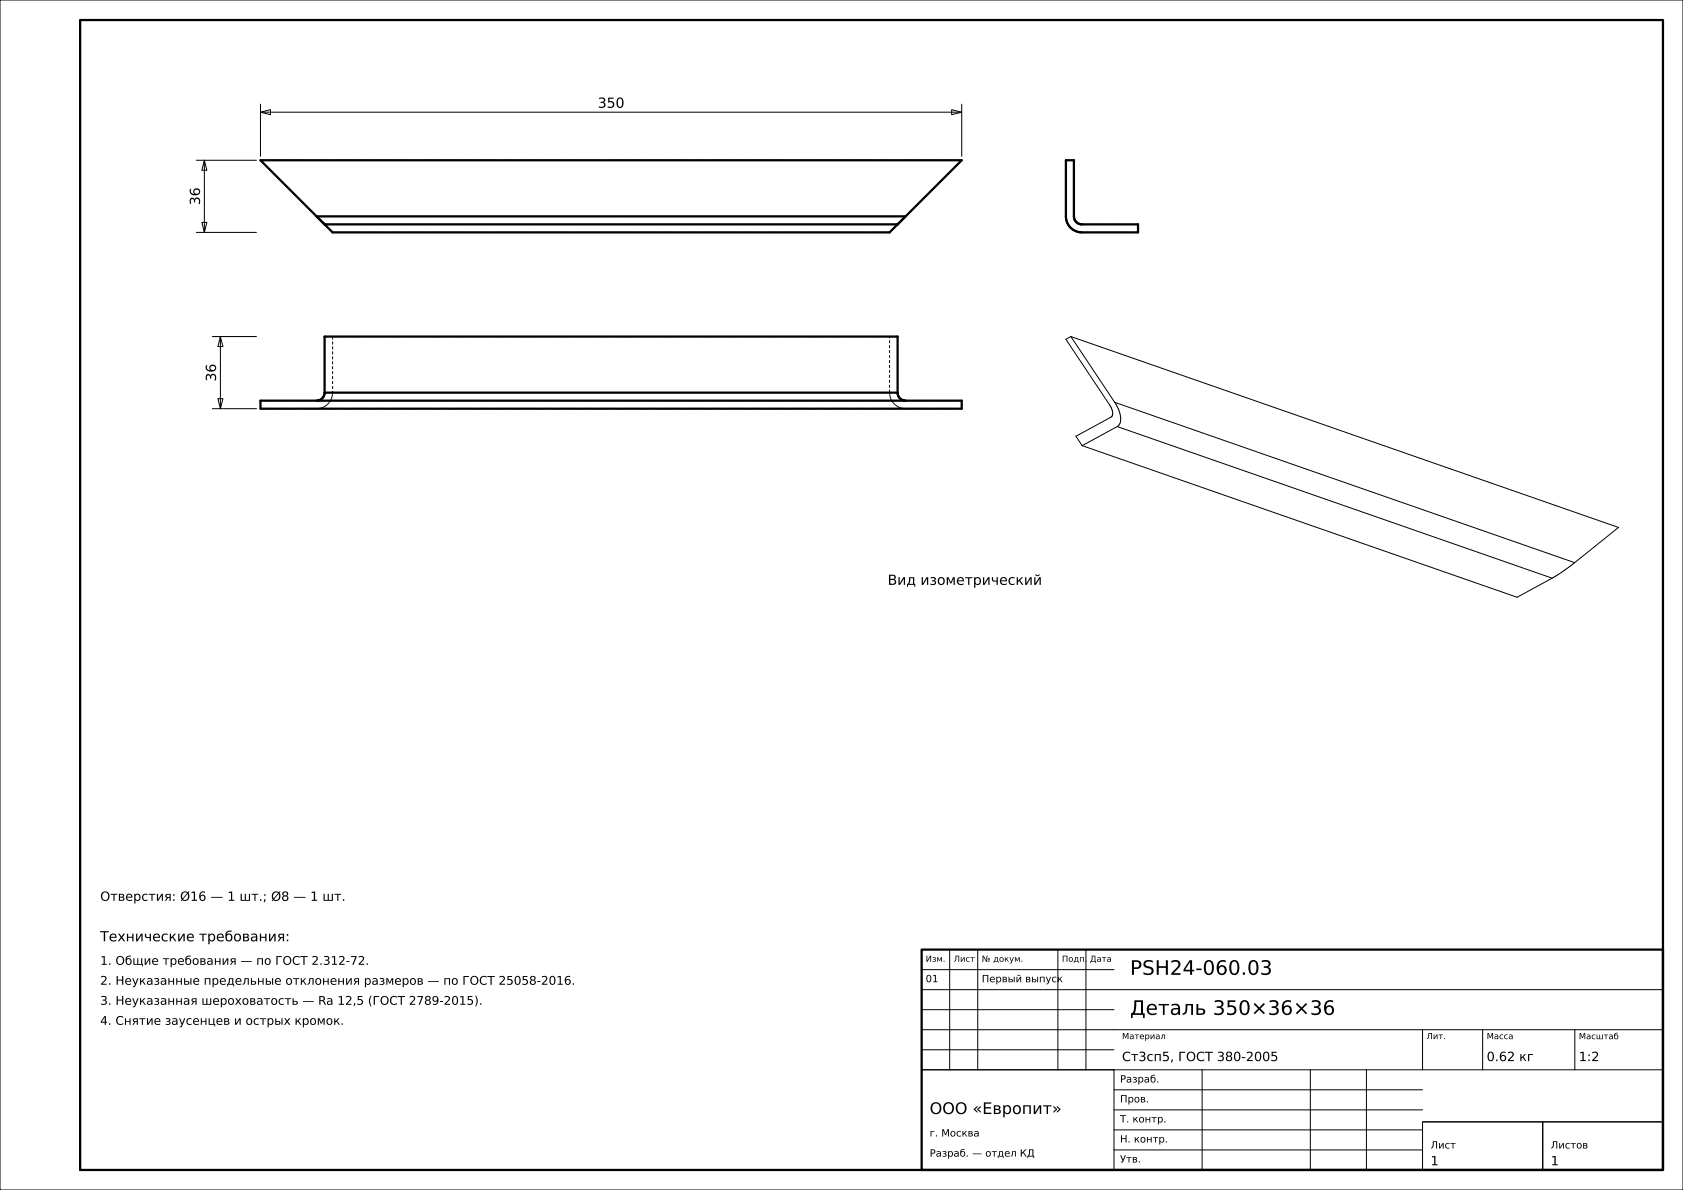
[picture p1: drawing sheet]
<svg xmlns="http://www.w3.org/2000/svg" width="420mm" height="297mm" viewBox="0 0 420 297" stroke-linecap="round" stroke-linejoin="round" font-family="sans-serif">
<g fill="none" stroke="#000" stroke-width=".25">
<path d="M0 0h420v297h-420zM49 40h15M51 40l.6 2.5h-1.2zM51 40v18M65 28l2.5-.6v1.2zM65 26v13M65 28h175M237.5 27.4l2.5 .6-2.5 .6zM240 26v13M49 58h15M50.4 55.5h1.2l-.6 2.5zM53 84h11"/>
<path d="M54.4 99.5h1.2l-.6 2.5zM55 84l.6 2.5h-1.2zM55 84v18M267.2 84l136.7 47.6-10.9 8.8M267.2 84l-1.2 .7 11.4 17.2a1.78 1.78 0 0 1-.2 2.2l-8.7 4.8 1.6 2.3M267.2 84l11 16.4M53 102h11M270.1 111.2l108.5 37.9 8.7-4.8M278.2 100.4a5.6 5.6 0 0 1 1.1 5.6l-.5 .5M278.2 100.4l114.8 40M278.8 106.5l-8.7 4.7M278.8 106.5l108.5 37.8"/>
<path d="M393 140.4l-5.7 3.9M237 237v30M244 237v30M264 237v30M271 237v30M230 257h185M230 252h48M230 247h185M230 242h48M355 257v10M370 257v10M393 257v10"/>
<path d="M230 267h48v25h-48zM230 267h185M230 262h48M278 277h77M278 272h77M300 267v25M327 267v25M341 267v25M278 287h77M278 282h77M355 280h30v12h-30zM355 280h60"/>
<path d="M385 280h30v12h-30z"/>
</g>
<path d="M20 5h395v287h-395zM65 40h175l-18 18h-139zM266 40h2v14a2 2 0 0 0 2 2h14v2h-14a4 4 0 0 1-4-4zM79 54h147M81 56h143M81 98v-14h143v14M81 98a2 2 0 0 1-2 2M81 98h143M224 98a2 2 0 0 0 2 2M65 100h175v2h-175zM230 237h185v55h-185z" fill="none" stroke="#000" stroke-width=".56"/>
<g fill="none" stroke="#000" stroke-width=".25" stroke-dasharray=".7 .5" stroke-linecap="butt">
<path d="M65 40l14 14M240 40h-175M266 40h2M268 40v14M79 54l.4 .4M79.4 54.4l.5 .5M79.9 54.9l.4 .4M80.3 55.3l.4 .4M80.7 55.7l.4 .4M81.1 56.1l.4 .4M81.5 56.5l.3 .3M81.8 56.8l.3 .3"/>
<path d="M82.1 57.1l.3 .3M82.4 57.4l.2 .2M82.6 57.6l.2 .2M82.8 57.8l.1 .1M82.9 57.9l.1 .1M83 58h139M222 58l.1-.1M222.1 57.9l.1-.1M222.2 57.8l.2-.2M222.4 57.6l.2-.2M222.6 57.4l.3-.3M222.9 57.1l.3-.3"/>
<path d="M223.2 56.8l.3-.3M223.5 56.5l.4-.4M223.9 56.1l.4-.4M224 56h-143M224.3 55.7l.4-.4M224.7 55.3l.4-.4M225.1 54.9l.5-.5M225.6 54.4l.4-.4M226 54l14-14M266 54v-14M266 54.4v-.4M266.1 54.9l-.1-.5"/>
<path d="M266.2 55.3l-.1-.4M266.4 55.7l-.2-.4M266.6 56.1l-.2-.4M266.9 56.5l-.3-.4M267.2 56.8l-.3-.3M267.5 57.1l-.3-.3M267.9 57.4l-.4-.3M268 54v.2M268 54.2l.1 .2M268.1 54.4v.3M268.1 54.7l.1 .2M268.2 54.9l.1 .2"/>
<path d="M268.3 57.6l-.4-.2M268.3 55.1l.1 .1M268.4 55.2l.2 .2M268.6 55.4l.2 .2M268.7 57.8l-.4-.2M268.8 55.6l.1 .1M268.9 55.7l.2 .1M269.1 57.9l-.4-.1M269.1 55.8l.2 .1M269.3 55.9h.3M269.6 58l-.5-.1M269.6 55.9l.2 .1"/>
<path d="M269.8 56h.2M270 56h14M270 58h-.4M284 58h-14M284 56v2M81 84h2M82.6 99.7l-.2 .4M82.8 99.3l-.2 .4M82.9 98.9l-.1 .4M83 98.4l-.1 .5M83 84h139M83 84v14"/>
<path d="M83 98v.4M222 84h2M222 98v-14M222 98.4v-.4M222.1 98.9l-.1-.5M222.2 99.3l-.1-.4M222.4 99.7l-.2-.4M65 100h14M79 100h147M79 102h-14M79.4 102h-.4M79.9 101.9l-.5 .1"/>
<path d="M80.3 101.8l-.4 .1M80.7 101.6l-.4 .2M81.1 101.4l-.4 .2M81.5 101.1l-.4 .3M81.8 100.8l-.3 .3M82.1 100.5l-.3 .3M82.4 100.1l-.3 .4M222.6 100.1l-.2-.4M222.9 100.5l-.3-.4M223.2 100.8l-.3-.3M223.5 101.1l-.3-.3M223.9 101.4l-.4-.3"/>
<path d="M224.3 101.6l-.4-.2M224.7 101.8l-.4-.2M225.1 101.9l-.4-.1M225.6 102l-.5-.1M226 102h-.4M226 100h14M226 102h-147M240 102h-14"/>
</g>
<g font-size="5">
<text x="282" y="243.3">PSH24-060.03</text>
<text x="282" y="253.3">Деталь 350×36×36</text>
</g>
<text font-size="4" x="232" y="278">ООО «Европит»</text>
<g font-size="3.5">
<text x="149.2" y="26.9">350</text>
<text x="49.9" y="51.2" transform="rotate(-90 49.9 51.2)">36</text>
<text x="53.9" y="95.2" transform="rotate(-90 53.9 95.2)">36</text>
<text x="221.5" y="146">Вид изометрический</text>
<text x="25" y="234.9">Технические требования:</text>
</g>
<g font-size="3.2">
<text x="25" y="224.8">Отверстия: Ø16 — 1 шт.; Ø8 — 1 шт.</text>
<text x="280" y="264.8">Ст3сп5, ГОСТ 380-2005</text>
<text x="371" y="264.8">0.62 кг</text>
<text x="394" y="264.8">1:2</text>
<text x="357" y="290.8">1</text>
<text x="387" y="290.8">1</text>
</g>
<g font-size="3">
<text x="25" y="240.8">1. Общие требования — по ГОСТ 2.312-72.</text>
<text x="25" y="245.8">2. Неуказанные предельные отклонения размеров — по ГОСТ 25058-2016.</text>
<text x="25" y="250.8">3. Неуказанная шероховатость — Ra 12,5 (ГОСТ 2789-2015).</text>
<text x="25" y="255.8">4. Снятие заусенцев и острых кромок.</text>
</g>
<g font-size="2.5">
<text x="231" y="245.1">01</text>
<text x="245" y="245.1">Первый выпуск</text>
<text x="279.5" y="270.2">Разраб.</text>
<text x="279.5" y="275.1">Пров.</text>
<text x="279.5" y="280.1">Т. контр.</text>
<text x="232" y="283.6">г. Москва</text>
<text x="279.5" y="285.1">Н. контр.</text>
<text x="357" y="286.6">Лист</text>
<text x="387" y="286.6">Листов</text>
<text x="232" y="288.7">Разраб. — отдел КД</text>
<text x="279.5" y="290.1">Утв.</text>
</g>
<g font-size="2.1">
<text x="231" y="240">Изм.</text>
<text x="238" y="240">Лист</text>
<text x="245" y="240">№ докум.</text>
<text x="265" y="240">Подп.</text>
<text x="272" y="240">Дата</text>
<text x="280" y="259.3">Материал</text>
<text x="356" y="259.3">Лит.</text>
<text x="371" y="259.3">Масса</text>
<text x="394" y="259.4">Масштаб</text>
</g>
</svg>
